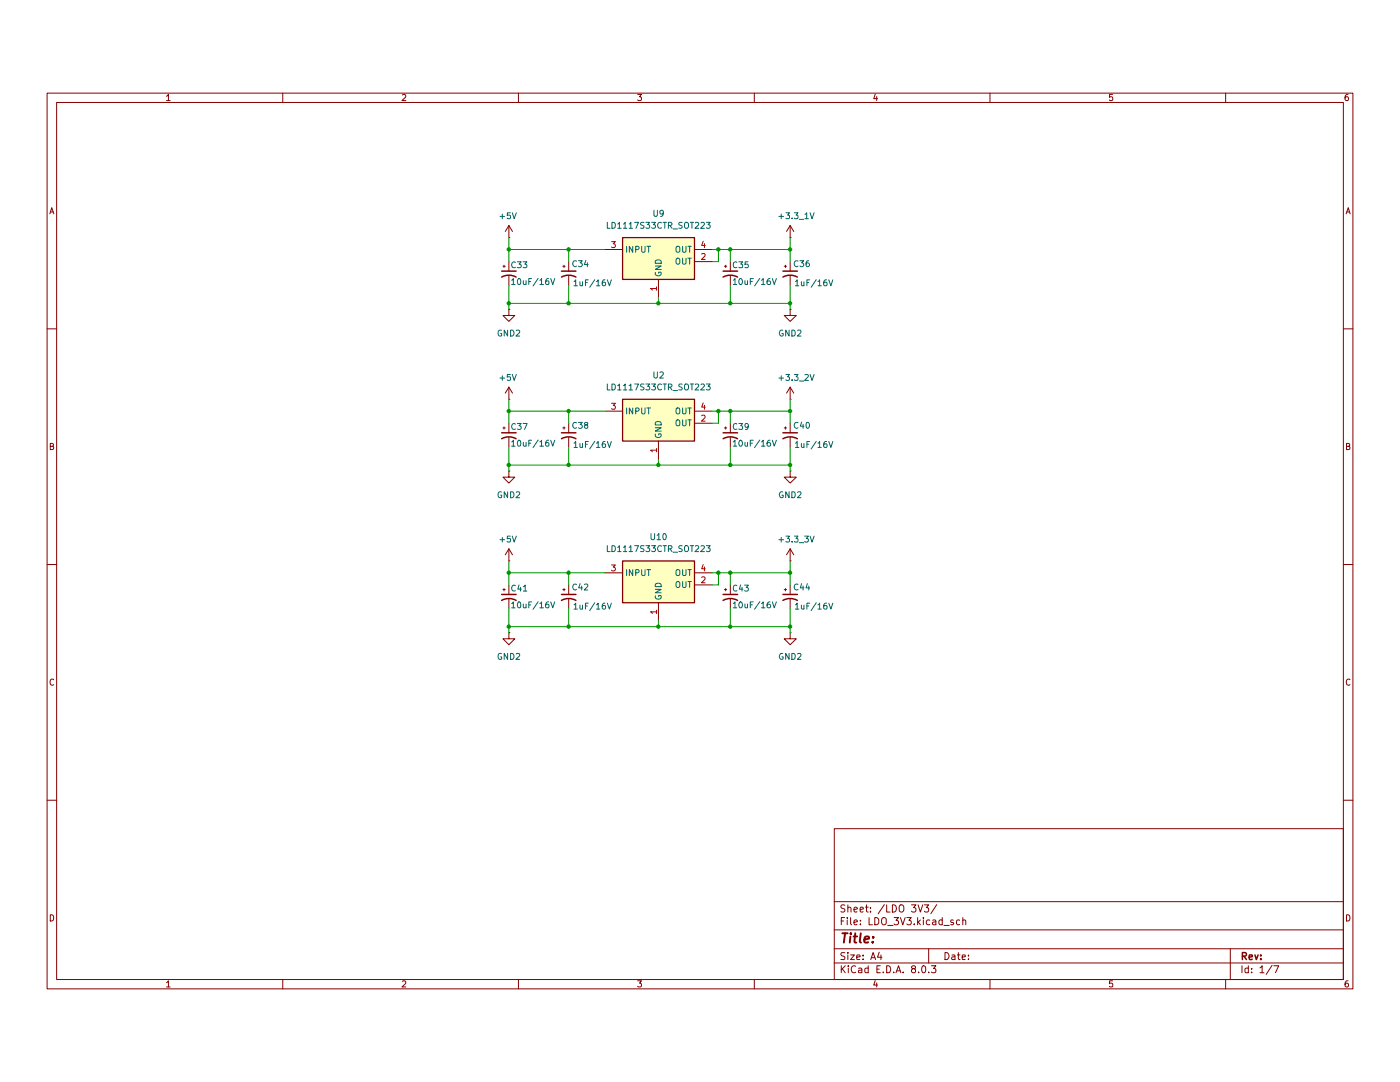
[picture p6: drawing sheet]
(kicad_sch
 (version 20231120)
 (generator "eeschema")
 (generator_version "8.0")
 (paper "A4")
 (lib_symbols
  (symbol "charge_battery_sym_lib:Cap_Tantalum_10uF_16V"
   (pin_numbers hide)
   (pin_names
    (offset 1.016) hide) (exclude_from_sim no) (in_bom yes) (on_board yes)
   (property "Reference" "C" (at 0 3.81 0) (effects (font (size 1.27 1.27)) (justify left bottom)))
   (property "Value" "10uF/16V" (at 0 -5.08 0) (effects (font (size 1.27 1.27)) (justify left bottom)))
   (property "Footprint" "charge_battery_footprint_lib:Tan_Cap_A" (at -5.08 9.398 0) (effects (font (size 1.27 1.27)) (justify bottom) (hide yes)))
   (property "Datasheet" "" (at 5.08 0 0) (effects (font (size 1.27 1.27)) (hide yes)))
   (property "Description" "TAJA105K016RNJ" (at -3.048 9.906 0) (effects (font (size 1.27 1.27)) (hide yes)))
   (property "Supply name" "Thegioiic" (at -3.048 10.668 0) (effects (font (size 1.27 1.27)) (hide yes)))
   (property "Supply part number" "Tụ Tantalum 10uF 16V 2312 TAJC106K016RNJ" (at -4.826 10.16 0) (effects (font (size 1.27 1.27)) (hide yes)))
   (property "Supply URL" "https://www.thegioiic.com/tu-tantalum-10uf-16v-2312-tajc106k016rnj" (at 0.254 10.668 0) (effects (font (size 1.27 1.27)) (hide yes)))
   (symbol "Cap_Tantalum_10uF_16V_0_1"
    (polyline (pts (xy 1.016 -1.27) (xy 1.016 -0.762)) (stroke (width 0) (type default)) (fill (type none)))
    (polyline (pts (xy 1.27 -1.016) (xy 0.762 -1.016)) (stroke (width 0) (type default)) (fill (type none)))
    (polyline (pts (xy 2.032 -1.524) (xy 2.032 1.524)) (stroke (width 0.3048) (type default)) (fill (type none)))
    (arc (start 3.302 1.524) (mid 2.9134 0) (end 3.302 -1.524) (stroke (width 0.3048) (type default)) (fill (type none))))
   (symbol "Cap_Tantalum_10uF_16V_1_1"
    (pin passive line (at 0 0 0) (length 2.032) (name "~" (effects (font (size 1.27 1.27)))) (number "1" (effects (font (size 1.27 1.27)))))
    (pin passive line (at 5.08 0 180) (length 2.032) (name "~" (effects (font (size 1.27 1.27)))) (number "2" (effects (font (size 1.27 1.27)))))))
  (symbol "charge_battery_sym_lib:Cap_Tantalum_1uF_16V"
   (pin_numbers hide)
   (pin_names
    (offset 1.016) hide) (exclude_from_sim no) (in_bom yes) (on_board yes)
   (property "Reference" "C" (at 0 3.81 0) (effects (font (size 1.27 1.27)) (justify left bottom)))
   (property "Value" "1uF/16V" (at 0 -5.08 0) (effects (font (size 1.27 1.27)) (justify left bottom)))
   (property "Footprint" "charge_battery_footprint_lib:Tan_Cap_A" (at -3.81 10.16 0) (effects (font (size 1.27 1.27)) (justify bottom) (hide yes)))
   (property "Datasheet" "" (at 5.08 0 0) (effects (font (size 1.27 1.27)) (hide yes)))
   (property "Description" "TAJA105K016RNJ" (at -11.938 9.652 0) (effects (font (size 1.27 1.27)) (hide yes)))
   (property "Supply name" "Thegioiic" (at -8.382 9.652 0) (effects (font (size 1.27 1.27)) (hide yes)))
   (property "Supply part number" "Tụ Tantalum 1uF 16V 1206 TAJA105K016RNJ" (at -3.81 10.16 0) (effects (font (size 1.27 1.27)) (hide yes)))
   (property "Supply URL" "https://www.thegioiic.com/tu-tantalum-1uf-16v-1206-taja105k016rnj" (at -3.81 10.16 0) (effects (font (size 1.27 1.27)) (hide yes)))
   (symbol "Cap_Tantalum_1uF_16V_0_1"
    (polyline (pts (xy 1.016 -1.27) (xy 1.016 -0.762)) (stroke (width 0) (type default)) (fill (type none)))
    (polyline (pts (xy 1.27 -1.016) (xy 0.762 -1.016)) (stroke (width 0) (type default)) (fill (type none)))
    (polyline (pts (xy 2.032 -1.524) (xy 2.032 1.524)) (stroke (width 0.3048) (type default)) (fill (type none)))
    (arc (start 3.302 1.524) (mid 2.9134 0) (end 3.302 -1.524) (stroke (width 0.3048) (type default)) (fill (type none))))
   (symbol "Cap_Tantalum_1uF_16V_1_1"
    (pin passive line (at 0 0 0) (length 2.032) (name "~" (effects (font (size 1.27 1.27)))) (number "1" (effects (font (size 1.27 1.27)))))
    (pin passive line (at 5.08 0 180) (length 2.032) (name "~" (effects (font (size 1.27 1.27)))) (number "2" (effects (font (size 1.27 1.27)))))))
  (symbol "charge_battery_sym_lib:LD1117S33CTR_SOT223" (exclude_from_sim no) (in_bom yes) (on_board yes)
   (property "Reference" "U" (at 1.524 9.906 0) (effects (font (size 1.27 1.27))))
   (property "Value" "LD1117S33CTR_SOT223" (at 10.16 -1.778 0) (effects (font (size 1.27 1.27)) (justify left)))
   (property "Footprint" "charge_battery_footprint_lib:SOT-223" (at -4.826 16.764 0) (effects (font (size 1.27 1.27)) (hide yes)))
   (property "Datasheet" "https://www.st.com/content/ccc/resource/technical/document/datasheet/99/3b/7d/91/91/51/4b/be/CD00000544.pdf/files/CD00000544.pdf/jcr:content/translations/en.CD00000544.pdf" (at 3.81 17.272 0) (effects (font (size 1.27 1.27)) (hide yes)))
   (property "Description" "800mA Fixed Low Drop Positive Voltage Regulator, Fixed Output 3.3V, SOT-223" (at -4.826 17.272 0) (effects (font (size 1.27 1.27)) (hide yes)))
   (property "Supply name" "Thegioiic" (at 0 17.78 0) (effects (font (size 1.27 1.27)) (hide yes)))
   (property "Supply part number" "LD1117S33CTR IC Ổn Áp 3.3V 800mA SOT-223" (at -6.35 17.018 0) (effects (font (size 1.27 1.27)) (hide yes)))
   (property "Supply URL" "https://www.thegioiic.com/ld1117s33ctr-ic-on-ap-3-3v-800ma-sot-223" (at -8.89 16.764 0) (effects (font (size 1.27 1.27)) (hide yes)))
   (symbol "LD1117S33CTR_SOT223_1_1"
    (rectangle (start 0 8.89) (end 15.24 0) (stroke (width 0.254) (type default)) (fill (type background)))
    (pin power_in line (at 7.62 -3.81 90) (length 3.81) (name "GND" (effects (font (size 1.27 1.27)))) (number "1" (effects (font (size 1.27 1.27)))))
    (pin power_in line (at 19.05 3.81 180) (length 3.81) (name "OUT" (effects (font (size 1.27 1.27)))) (number "2" (effects (font (size 1.27 1.27)))))
    (pin power_in line (at -3.81 6.35 0) (length 3.81) (name "INPUT" (effects (font (size 1.27 1.27)))) (number "3" (effects (font (size 1.27 1.27)))))
    (pin power_in line (at 19.05 6.35 180) (length 3.81) (name "OUT" (effects (font (size 1.27 1.27)))) (number "4" (effects (font (size 1.27 1.27)))))))
  (symbol "power:+3.3V"
   (power)
   (pin_numbers hide)
   (pin_names
    (offset 0) hide) (exclude_from_sim no) (in_bom yes) (on_board yes)
   (property "Reference" "#PWR" (at 0 -3.81 0) (effects (font (size 1.27 1.27)) (hide yes)))
   (property "Value" "+3.3V" (at 0 3.556 0) (effects (font (size 1.27 1.27))))
   (property "Footprint" "" (at 0 0 0) (effects (font (size 1.27 1.27)) (hide yes)))
   (property "Datasheet" "" (at 0 0 0) (effects (font (size 1.27 1.27)) (hide yes)))
   (property "Description" "Power symbol creates a global label with name \"+3.3V\"" (at 0 0 0) (effects (font (size 1.27 1.27)) (hide yes)))
   (symbol "+3.3V_0_1"
    (polyline (pts (xy -0.762 1.27) (xy 0 2.54)) (stroke (width 0) (type default)) (fill (type none)))
    (polyline (pts (xy 0 0) (xy 0 2.54)) (stroke (width 0) (type default)) (fill (type none)))
    (polyline (pts (xy 0 2.54) (xy 0.762 1.27)) (stroke (width 0) (type default)) (fill (type none))))
   (symbol "+3.3V_1_1"
    (pin power_in line (at 0 0 90) (length 0) (name "~" (effects (font (size 1.27 1.27)))) (number "1" (effects (font (size 1.27 1.27)))))))
  (symbol "power:+5V"
   (power)
   (pin_numbers hide)
   (pin_names
    (offset 0) hide) (exclude_from_sim no) (in_bom yes) (on_board yes)
   (property "Reference" "#PWR" (at 0 -3.81 0) (effects (font (size 1.27 1.27)) (hide yes)))
   (property "Value" "+5V" (at 0 3.556 0) (effects (font (size 1.27 1.27))))
   (property "Footprint" "" (at 0 0 0) (effects (font (size 1.27 1.27)) (hide yes)))
   (property "Datasheet" "" (at 0 0 0) (effects (font (size 1.27 1.27)) (hide yes)))
   (property "Description" "Power symbol creates a global label with name \"+5V\"" (at 0 0 0) (effects (font (size 1.27 1.27)) (hide yes)))
   (symbol "+5V_0_1"
    (polyline (pts (xy -0.762 1.27) (xy 0 2.54)) (stroke (width 0) (type default)) (fill (type none)))
    (polyline (pts (xy 0 0) (xy 0 2.54)) (stroke (width 0) (type default)) (fill (type none)))
    (polyline (pts (xy 0 2.54) (xy 0.762 1.27)) (stroke (width 0) (type default)) (fill (type none))))
   (symbol "+5V_1_1"
    (pin power_in line (at 0 0 90) (length 0) (name "~" (effects (font (size 1.27 1.27)))) (number "1" (effects (font (size 1.27 1.27)))))))
  (symbol "power:GND2"
   (power)
   (pin_numbers hide)
   (pin_names
    (offset 0) hide) (exclude_from_sim no) (in_bom yes) (on_board yes)
   (property "Reference" "#PWR" (at 0 -6.35 0) (effects (font (size 1.27 1.27)) (hide yes)))
   (property "Value" "GND2" (at 0 -3.81 0) (effects (font (size 1.27 1.27))))
   (property "Footprint" "" (at 0 0 0) (effects (font (size 1.27 1.27)) (hide yes)))
   (property "Datasheet" "" (at 0 0 0) (effects (font (size 1.27 1.27)) (hide yes)))
   (property "Description" "Power symbol creates a global label with name \"GND2\" , ground" (at 0 0 0) (effects (font (size 1.27 1.27)) (hide yes)))
   (symbol "GND2_0_1"
    (polyline (pts (xy 0 0) (xy 0 -1.27) (xy 1.27 -1.27) (xy 0 -2.54) (xy -1.27 -1.27) (xy 0 -1.27)) (stroke (width 0) (type default)) (fill (type none))))
   (symbol "GND2_1_1"
    (pin power_in line (at 0 0 270) (length 0) (name "~" (effects (font (size 1.27 1.27)))) (number "1" (effects (font (size 1.27 1.27))))))))
 (junction
  (at 107.95 88.9)
  (diameter 0)
  (color 0 0 0 0))
 (junction
  (at 139.7 123.19)
  (diameter 0)
  (color 0 0 0 0))
 (junction
  (at 120.65 111.76)
  (diameter 0)
  (color 0 0 0 0))
 (junction
  (at 154.94 111.76)
  (diameter 0)
  (color 0 0 0 0))
 (junction
  (at 167.64 88.9)
  (diameter 0)
  (color 0 0 0 0))
 (junction
  (at 120.65 54.61)
  (diameter 0)
  (color 0 0 0 0))
 (junction
  (at 167.64 111.76)
  (diameter 0)
  (color 0 0 0 0))
 (junction
  (at 120.65 43.18)
  (diameter 0)
  (color 0 0 0 0))
 (junction
  (at 152.4 111.76)
  (diameter 0)
  (color 0 0 0 0))
 (junction
  (at 152.4 77.47)
  (diameter 0)
  (color 0 0 0 0))
 (junction
  (at 152.4 43.18)
  (diameter 0)
  (color 0 0 0 0))
 (junction
  (at 107.95 77.47)
  (diameter 0)
  (color 0 0 0 0))
 (junction
  (at 167.64 54.61)
  (diameter 0)
  (color 0 0 0 0))
 (junction
  (at 139.7 54.61)
  (diameter 0)
  (color 0 0 0 0))
 (junction
  (at 154.94 54.61)
  (diameter 0)
  (color 0 0 0 0))
 (junction
  (at 120.65 123.19)
  (diameter 0)
  (color 0 0 0 0))
 (junction
  (at 167.64 123.19)
  (diameter 0)
  (color 0 0 0 0))
 (junction
  (at 154.94 123.19)
  (diameter 0)
  (color 0 0 0 0))
 (junction
  (at 154.94 43.18)
  (diameter 0)
  (color 0 0 0 0))
 (junction
  (at 154.94 77.47)
  (diameter 0)
  (color 0 0 0 0))
 (junction
  (at 167.64 77.47)
  (diameter 0)
  (color 0 0 0 0))
 (junction
  (at 154.94 88.9)
  (diameter 0)
  (color 0 0 0 0))
 (junction
  (at 167.64 43.18)
  (diameter 0)
  (color 0 0 0 0))
 (junction
  (at 107.95 123.19)
  (diameter 0)
  (color 0 0 0 0))
 (junction
  (at 139.7 88.9)
  (diameter 0)
  (color 0 0 0 0))
 (junction
  (at 107.95 54.61)
  (diameter 0)
  (color 0 0 0 0))
 (junction
  (at 120.65 88.9)
  (diameter 0)
  (color 0 0 0 0))
 (junction
  (at 107.95 43.18)
  (diameter 0)
  (color 0 0 0 0))
 (junction
  (at 120.65 77.47)
  (diameter 0)
  (color 0 0 0 0))
 (junction
  (at 107.95 111.76)
  (diameter 0)
  (color 0 0 0 0))
 (wire
  (pts (xy 167.64 109.22) (xy 167.64 111.76))
  (stroke (width 0) (type default)))
 (wire
  (pts (xy 107.95 54.61) (xy 107.95 55.88))
  (stroke (width 0) (type default)))
 (wire
  (pts (xy 154.94 123.19) (xy 167.64 123.19))
  (stroke (width 0) (type default)))
 (wire
  (pts (xy 120.65 43.18) (xy 120.65 45.72))
  (stroke (width 0) (type default)))
 (wire
  (pts (xy 151.13 114.3) (xy 152.4 114.3))
  (stroke (width 0) (type default)))
 (wire
  (pts (xy 152.4 111.76) (xy 152.4 114.3))
  (stroke (width 0) (type default)))
 (wire
  (pts (xy 128.27 111.76) (xy 120.65 111.76))
  (stroke (width 0) (type default)))
 (wire
  (pts (xy 152.4 77.47) (xy 154.94 77.47))
  (stroke (width 0) (type default)))
 (wire
  (pts (xy 107.95 85.09) (xy 107.95 88.9))
  (stroke (width 0) (type default)))
 (wire
  (pts (xy 107.95 88.9) (xy 120.65 88.9))
  (stroke (width 0) (type default)))
 (wire
  (pts (xy 154.94 43.18) (xy 167.64 43.18))
  (stroke (width 0) (type default)))
 (wire
  (pts (xy 139.7 53.34) (xy 139.7 54.61))
  (stroke (width 0) (type default)))
 (wire
  (pts (xy 154.94 77.47) (xy 167.64 77.47))
  (stroke (width 0) (type default)))
 (wire
  (pts (xy 167.64 40.64) (xy 167.64 43.18))
  (stroke (width 0) (type default)))
 (wire
  (pts (xy 107.95 111.76) (xy 120.65 111.76))
  (stroke (width 0) (type default)))
 (wire
  (pts (xy 167.64 43.18) (xy 167.64 45.72))
  (stroke (width 0) (type default)))
 (wire
  (pts (xy 154.94 88.9) (xy 167.64 88.9))
  (stroke (width 0) (type default)))
 (wire
  (pts (xy 107.95 50.8) (xy 107.95 54.61))
  (stroke (width 0) (type default)))
 (wire
  (pts (xy 107.95 123.19) (xy 107.95 124.46))
  (stroke (width 0) (type default)))
 (wire
  (pts (xy 120.65 54.61) (xy 139.7 54.61))
  (stroke (width 0) (type default)))
 (wire
  (pts (xy 128.27 77.47) (xy 120.65 77.47))
  (stroke (width 0) (type default)))
 (wire
  (pts (xy 107.95 43.18) (xy 107.95 45.72))
  (stroke (width 0) (type default)))
 (wire
  (pts (xy 120.65 50.8) (xy 120.65 54.61))
  (stroke (width 0) (type default)))
 (wire
  (pts (xy 154.94 119.38) (xy 154.94 123.19))
  (stroke (width 0) (type default)))
 (wire
  (pts (xy 152.4 77.47) (xy 152.4 80.01))
  (stroke (width 0) (type default)))
 (wire
  (pts (xy 151.13 77.47) (xy 152.4 77.47))
  (stroke (width 0) (type default)))
 (wire
  (pts (xy 154.94 85.09) (xy 154.94 88.9))
  (stroke (width 0) (type default)))
 (wire
  (pts (xy 139.7 88.9) (xy 154.94 88.9))
  (stroke (width 0) (type default)))
 (wire
  (pts (xy 107.95 111.76) (xy 107.95 114.3))
  (stroke (width 0) (type default)))
 (wire
  (pts (xy 107.95 119.38) (xy 107.95 123.19))
  (stroke (width 0) (type default)))
 (wire
  (pts (xy 152.4 43.18) (xy 152.4 45.72))
  (stroke (width 0) (type default)))
 (wire
  (pts (xy 154.94 77.47) (xy 154.94 80.01))
  (stroke (width 0) (type default)))
 (wire
  (pts (xy 128.27 43.18) (xy 120.65 43.18))
  (stroke (width 0) (type default)))
 (wire
  (pts (xy 167.64 85.09) (xy 167.64 88.9))
  (stroke (width 0) (type default)))
 (wire
  (pts (xy 154.94 43.18) (xy 154.94 45.72))
  (stroke (width 0) (type default)))
 (wire
  (pts (xy 120.65 88.9) (xy 139.7 88.9))
  (stroke (width 0) (type default)))
 (wire
  (pts (xy 120.65 111.76) (xy 120.65 114.3))
  (stroke (width 0) (type default)))
 (wire
  (pts (xy 154.94 111.76) (xy 154.94 114.3))
  (stroke (width 0) (type default)))
 (wire
  (pts (xy 107.95 43.18) (xy 120.65 43.18))
  (stroke (width 0) (type default)))
 (wire
  (pts (xy 167.64 111.76) (xy 167.64 114.3))
  (stroke (width 0) (type default)))
 (wire
  (pts (xy 167.64 54.61) (xy 167.64 55.88))
  (stroke (width 0) (type default)))
 (wire
  (pts (xy 107.95 123.19) (xy 120.65 123.19))
  (stroke (width 0) (type default)))
 (wire
  (pts (xy 120.65 85.09) (xy 120.65 88.9))
  (stroke (width 0) (type default)))
 (wire
  (pts (xy 120.65 123.19) (xy 139.7 123.19))
  (stroke (width 0) (type default)))
 (wire
  (pts (xy 167.64 77.47) (xy 167.64 80.01))
  (stroke (width 0) (type default)))
 (wire
  (pts (xy 152.4 111.76) (xy 154.94 111.76))
  (stroke (width 0) (type default)))
 (wire
  (pts (xy 139.7 54.61) (xy 154.94 54.61))
  (stroke (width 0) (type default)))
 (wire
  (pts (xy 167.64 50.8) (xy 167.64 54.61))
  (stroke (width 0) (type default)))
 (wire
  (pts (xy 167.64 88.9) (xy 167.64 90.17))
  (stroke (width 0) (type default)))
 (wire
  (pts (xy 120.65 119.38) (xy 120.65 123.19))
  (stroke (width 0) (type default)))
 (wire
  (pts (xy 154.94 54.61) (xy 167.64 54.61))
  (stroke (width 0) (type default)))
 (wire
  (pts (xy 154.94 111.76) (xy 167.64 111.76))
  (stroke (width 0) (type default)))
 (wire
  (pts (xy 167.64 123.19) (xy 167.64 124.46))
  (stroke (width 0) (type default)))
 (wire
  (pts (xy 167.64 74.93) (xy 167.64 77.47))
  (stroke (width 0) (type default)))
 (wire
  (pts (xy 107.95 77.47) (xy 120.65 77.47))
  (stroke (width 0) (type default)))
 (wire
  (pts (xy 120.65 77.47) (xy 120.65 80.01))
  (stroke (width 0) (type default)))
 (wire
  (pts (xy 107.95 88.9) (xy 107.95 90.17))
  (stroke (width 0) (type default)))
 (wire
  (pts (xy 151.13 111.76) (xy 152.4 111.76))
  (stroke (width 0) (type default)))
 (wire
  (pts (xy 107.95 40.64) (xy 107.95 43.18))
  (stroke (width 0) (type default)))
 (wire
  (pts (xy 107.95 77.47) (xy 107.95 80.01))
  (stroke (width 0) (type default)))
 (wire
  (pts (xy 139.7 87.63) (xy 139.7 88.9))
  (stroke (width 0) (type default)))
 (wire
  (pts (xy 151.13 43.18) (xy 152.4 43.18))
  (stroke (width 0) (type default)))
 (wire
  (pts (xy 139.7 123.19) (xy 154.94 123.19))
  (stroke (width 0) (type default)))
 (wire
  (pts (xy 151.13 80.01) (xy 152.4 80.01))
  (stroke (width 0) (type default)))
 (wire
  (pts (xy 151.13 45.72) (xy 152.4 45.72))
  (stroke (width 0) (type default)))
 (wire
  (pts (xy 107.95 54.61) (xy 120.65 54.61))
  (stroke (width 0) (type default)))
 (wire
  (pts (xy 107.95 74.93) (xy 107.95 77.47))
  (stroke (width 0) (type default)))
 (wire
  (pts (xy 152.4 43.18) (xy 154.94 43.18))
  (stroke (width 0) (type default)))
 (wire
  (pts (xy 107.95 109.22) (xy 107.95 111.76))
  (stroke (width 0) (type default)))
 (wire
  (pts (xy 167.64 119.38) (xy 167.64 123.19))
  (stroke (width 0) (type default)))
 (wire
  (pts (xy 154.94 50.8) (xy 154.94 54.61))
  (stroke (width 0) (type default)))
 (wire
  (pts (xy 139.7 121.92) (xy 139.7 123.19))
  (stroke (width 0) (type default)))
 (symbol
  (lib_id "charge_battery_sym_lib:LD1117S33CTR_SOT223")
  (at 132.08 83.82 0)
  (unit 1)
  (exclude_from_sim no)
  (in_bom yes)
  (on_board yes)
  (dnp no)
  (fields_autoplaced yes)
  (property "Reference" "U2" (at 139.7 69.85 0) (effects (font (size 1.27 1.27))))
  (property "Value" "LD1117S33CTR_SOT223" (at 139.7 72.39 0) (effects (font (size 1.27 1.27))))
  (property "Footprint" "charge_battery_footprint_lib:SOT-223" (at 127.254 67.056 0) (effects (font (size 1.27 1.27)) (hide yes)))
  (property "Datasheet" "https://www.st.com/content/ccc/resource/technical/document/datasheet/99/3b/7d/91/91/51/4b/be/CD00000544.pdf/files/CD00000544.pdf/jcr:content/translations/en.CD00000544.pdf" (at 135.89 66.548 0) (effects (font (size 1.27 1.27)) (hide yes)))
  (property "Description" "800mA Fixed Low Drop Positive Voltage Regulator, Fixed Output 3.3V, SOT-223" (at 127.254 66.548 0) (effects (font (size 1.27 1.27)) (hide yes)))
  (property "Supply name" "Thegioiic" (at 132.08 66.04 0) (effects (font (size 1.27 1.27)) (hide yes)))
  (property "Supply part number" "LD1117S33CTR IC Ổn Áp 3.3V 800mA SOT-223" (at 125.73 66.802 0) (effects (font (size 1.27 1.27)) (hide yes)))
  (property "Supply URL" "https://www.thegioiic.com/ld1117s33ctr-ic-on-ap-3-3v-800ma-sot-223" (at 123.19 67.056 0) (effects (font (size 1.27 1.27)) (hide yes)))
  (pin "3")
  (pin "1")
  (pin "2")
  (pin "4"))
 (symbol
  (lib_id "charge_battery_sym_lib:Cap_Tantalum_10uF_16V")
  (at 107.95 114.3 270)
  (unit 1)
  (exclude_from_sim no)
  (in_bom yes)
  (on_board yes)
  (dnp no)
  (property "Reference" "C41" (at 108.204 115.062 90) (effects (font (size 1.27 1.27)) (justify left)))
  (property "Value" "10uF/16V" (at 108.204 118.618 90) (effects (font (size 1.27 1.27)) (justify left)))
  (property "Footprint" "charge_battery_footprint_lib:Tan_Cap_A" (at 117.348 109.22 0) (effects (font (size 1.27 1.27)) (justify bottom) (hide yes)))
  (property "Datasheet" "" (at 107.95 119.38 0) (effects (font (size 1.27 1.27)) (hide yes)))
  (property "Description" "TAJA105K016RNJ" (at 117.856 111.252 0) (effects (font (size 1.27 1.27)) (hide yes)))
  (property "Supply name" "Thegioiic" (at 118.618 111.252 0) (effects (font (size 1.27 1.27)) (hide yes)))
  (property "Supply part number" "Tụ Tantalum 10uF 16V 2312 TAJC106K016RNJ" (at 118.11 109.474 0) (effects (font (size 1.27 1.27)) (hide yes)))
  (property "Supply URL" "https://www.thegioiic.com/tu-tantalum-10uf-16v-2312-tajc106k016rnj" (at 118.618 114.554 0) (effects (font (size 1.27 1.27)) (hide yes)))
  (pin "2")
  (pin "1"))
 (symbol
  (lib_id "power:+3.3V")
  (at 167.64 40.64 0)
  (unit 1)
  (exclude_from_sim no)
  (in_bom yes)
  (on_board yes)
  (dnp no)
  (property "Reference" "#PWR024" (at 167.64 44.45 0) (effects (font (size 1.27 1.27)) (hide yes)))
  (property "Value" "+3.3_1V" (at 164.846 36.068 0) (effects (font (size 1.27 1.27)) (justify left)))
  (property "Footprint" "" (at 167.64 40.64 0) (effects (font (size 1.27 1.27)) (hide yes)))
  (property "Datasheet" "" (at 167.64 40.64 0) (effects (font (size 1.27 1.27)) (hide yes)))
  (property "Description" "Power symbol creates a global label with name \"+3.3V\"" (at 167.64 40.64 0) (effects (font (size 1.27 1.27)) (hide yes)))
  (pin "1"))
 (symbol
  (lib_id "charge_battery_sym_lib:Cap_Tantalum_10uF_16V")
  (at 107.95 45.72 270)
  (unit 1)
  (exclude_from_sim no)
  (in_bom yes)
  (on_board yes)
  (dnp no)
  (property "Reference" "C33" (at 108.204 46.482 90) (effects (font (size 1.27 1.27)) (justify left)))
  (property "Value" "10uF/16V" (at 108.204 50.038 90) (effects (font (size 1.27 1.27)) (justify left)))
  (property "Footprint" "charge_battery_footprint_lib:Tan_Cap_A" (at 117.348 40.64 0) (effects (font (size 1.27 1.27)) (justify bottom) (hide yes)))
  (property "Datasheet" "" (at 107.95 50.8 0) (effects (font (size 1.27 1.27)) (hide yes)))
  (property "Description" "TAJA105K016RNJ" (at 117.856 42.672 0) (effects (font (size 1.27 1.27)) (hide yes)))
  (property "Supply name" "Thegioiic" (at 118.618 42.672 0) (effects (font (size 1.27 1.27)) (hide yes)))
  (property "Supply part number" "Tụ Tantalum 10uF 16V 2312 TAJC106K016RNJ" (at 118.11 40.894 0) (effects (font (size 1.27 1.27)) (hide yes)))
  (property "Supply URL" "https://www.thegioiic.com/tu-tantalum-10uf-16v-2312-tajc106k016rnj" (at 118.618 45.974 0) (effects (font (size 1.27 1.27)) (hide yes)))
  (pin "2")
  (pin "1"))
 (symbol
  (lib_id "power:+5V")
  (at 107.95 40.64 0)
  (unit 1)
  (exclude_from_sim no)
  (in_bom yes)
  (on_board yes)
  (dnp no)
  (property "Reference" "#PWR022" (at 107.95 44.45 0) (effects (font (size 1.27 1.27)) (hide yes)))
  (property "Value" "+5V" (at 105.664 36.068 0) (effects (font (size 1.27 1.27)) (justify left)))
  (property "Footprint" "" (at 107.95 40.64 0) (effects (font (size 1.27 1.27)) (hide yes)))
  (property "Datasheet" "" (at 107.95 40.64 0) (effects (font (size 1.27 1.27)) (hide yes)))
  (property "Description" "Power symbol creates a global label with name \"+5V\"" (at 107.95 40.64 0) (effects (font (size 1.27 1.27)) (hide yes)))
  (pin "1"))
 (symbol
  (lib_id "charge_battery_sym_lib:Cap_Tantalum_1uF_16V")
  (at 167.64 114.3 270)
  (unit 1)
  (exclude_from_sim no)
  (in_bom yes)
  (on_board yes)
  (dnp no)
  (property "Reference" "C44" (at 168.148 114.808 90) (effects (font (size 1.27 1.27)) (justify left)))
  (property "Value" "1uF/16V" (at 168.402 118.872 90) (effects (font (size 1.27 1.27)) (justify left)))
  (property "Footprint" "charge_battery_footprint_lib:Tan_Cap_A" (at 177.8 110.49 0) (effects (font (size 1.27 1.27)) (justify bottom) (hide yes)))
  (property "Datasheet" "" (at 167.64 119.38 0) (effects (font (size 1.27 1.27)) (hide yes)))
  (property "Description" "TAJA105K016RNJ" (at 177.292 102.362 0) (effects (font (size 1.27 1.27)) (hide yes)))
  (property "Supply name" "Thegioiic" (at 177.292 105.918 0) (effects (font (size 1.27 1.27)) (hide yes)))
  (property "Supply part number" "Tụ Tantalum 1uF 16V 1206 TAJA105K016RNJ" (at 177.8 110.49 0) (effects (font (size 1.27 1.27)) (hide yes)))
  (property "Supply URL" "https://www.thegioiic.com/tu-tantalum-1uf-16v-1206-taja105k016rnj" (at 177.8 110.49 0) (effects (font (size 1.27 1.27)) (hide yes)))
  (pin "2")
  (pin "1"))
 (symbol
  (lib_id "power:+5V")
  (at 107.95 74.93 0)
  (unit 1)
  (exclude_from_sim no)
  (in_bom yes)
  (on_board yes)
  (dnp no)
  (property "Reference" "#PWR045" (at 107.95 78.74 0) (effects (font (size 1.27 1.27)) (hide yes)))
  (property "Value" "+5V" (at 105.664 70.358 0) (effects (font (size 1.27 1.27)) (justify left)))
  (property "Footprint" "" (at 107.95 74.93 0) (effects (font (size 1.27 1.27)) (hide yes)))
  (property "Datasheet" "" (at 107.95 74.93 0) (effects (font (size 1.27 1.27)) (hide yes)))
  (property "Description" "Power symbol creates a global label with name \"+5V\"" (at 107.95 74.93 0) (effects (font (size 1.27 1.27)) (hide yes)))
  (pin "1"))
 (symbol
  (lib_id "power:GND2")
  (at 167.64 55.88 0)
  (unit 1)
  (exclude_from_sim no)
  (in_bom yes)
  (on_board yes)
  (dnp no)
  (fields_autoplaced yes)
  (property "Reference" "#PWR025" (at 167.64 62.23 0) (effects (font (size 1.27 1.27)) (hide yes)))
  (property "Value" "GND2" (at 167.64 60.96 0) (effects (font (size 1.27 1.27))))
  (property "Footprint" "" (at 167.64 55.88 0) (effects (font (size 1.27 1.27)) (hide yes)))
  (property "Datasheet" "" (at 167.64 55.88 0) (effects (font (size 1.27 1.27)) (hide yes)))
  (property "Description" "Power symbol creates a global label with name \"GND2\" , ground" (at 167.64 55.88 0) (effects (font (size 1.27 1.27)) (hide yes)))
  (pin "1"))
 (symbol
  (lib_id "power:GND2")
  (at 107.95 124.46 0)
  (unit 1)
  (exclude_from_sim no)
  (in_bom yes)
  (on_board yes)
  (dnp no)
  (fields_autoplaced yes)
  (property "Reference" "#PWR050" (at 107.95 130.81 0) (effects (font (size 1.27 1.27)) (hide yes)))
  (property "Value" "GND2" (at 107.95 129.54 0) (effects (font (size 1.27 1.27))))
  (property "Footprint" "" (at 107.95 124.46 0) (effects (font (size 1.27 1.27)) (hide yes)))
  (property "Datasheet" "" (at 107.95 124.46 0) (effects (font (size 1.27 1.27)) (hide yes)))
  (property "Description" "Power symbol creates a global label with name \"GND2\" , ground" (at 107.95 124.46 0) (effects (font (size 1.27 1.27)) (hide yes)))
  (pin "1"))
 (symbol
  (lib_id "charge_battery_sym_lib:LD1117S33CTR_SOT223")
  (at 132.08 118.11 0)
  (unit 1)
  (exclude_from_sim no)
  (in_bom yes)
  (on_board yes)
  (dnp no)
  (fields_autoplaced yes)
  (property "Reference" "U10" (at 139.7 104.14 0) (effects (font (size 1.27 1.27))))
  (property "Value" "LD1117S33CTR_SOT223" (at 139.7 106.68 0) (effects (font (size 1.27 1.27))))
  (property "Footprint" "charge_battery_footprint_lib:SOT-223" (at 127.254 101.346 0) (effects (font (size 1.27 1.27)) (hide yes)))
  (property "Datasheet" "https://www.st.com/content/ccc/resource/technical/document/datasheet/99/3b/7d/91/91/51/4b/be/CD00000544.pdf/files/CD00000544.pdf/jcr:content/translations/en.CD00000544.pdf" (at 135.89 100.838 0) (effects (font (size 1.27 1.27)) (hide yes)))
  (property "Description" "800mA Fixed Low Drop Positive Voltage Regulator, Fixed Output 3.3V, SOT-223" (at 127.254 100.838 0) (effects (font (size 1.27 1.27)) (hide yes)))
  (property "Supply name" "Thegioiic" (at 132.08 100.33 0) (effects (font (size 1.27 1.27)) (hide yes)))
  (property "Supply part number" "LD1117S33CTR IC Ổn Áp 3.3V 800mA SOT-223" (at 125.73 101.092 0) (effects (font (size 1.27 1.27)) (hide yes)))
  (property "Supply URL" "https://www.thegioiic.com/ld1117s33ctr-ic-on-ap-3-3v-800ma-sot-223" (at 123.19 101.346 0) (effects (font (size 1.27 1.27)) (hide yes)))
  (pin "3")
  (pin "1")
  (pin "2")
  (pin "4"))
 (symbol
  (lib_id "power:GND2")
  (at 167.64 90.17 0)
  (unit 1)
  (exclude_from_sim no)
  (in_bom yes)
  (on_board yes)
  (dnp no)
  (fields_autoplaced yes)
  (property "Reference" "#PWR048" (at 167.64 96.52 0) (effects (font (size 1.27 1.27)) (hide yes)))
  (property "Value" "GND2" (at 167.64 95.25 0) (effects (font (size 1.27 1.27))))
  (property "Footprint" "" (at 167.64 90.17 0) (effects (font (size 1.27 1.27)) (hide yes)))
  (property "Datasheet" "" (at 167.64 90.17 0) (effects (font (size 1.27 1.27)) (hide yes)))
  (property "Description" "Power symbol creates a global label with name \"GND2\" , ground" (at 167.64 90.17 0) (effects (font (size 1.27 1.27)) (hide yes)))
  (pin "1"))
 (symbol
  (lib_id "power:+3.3V")
  (at 167.64 109.22 0)
  (unit 1)
  (exclude_from_sim no)
  (in_bom yes)
  (on_board yes)
  (dnp no)
  (property "Reference" "#PWR051" (at 167.64 113.03 0) (effects (font (size 1.27 1.27)) (hide yes)))
  (property "Value" "+3.3_3V" (at 164.846 104.648 0) (effects (font (size 1.27 1.27)) (justify left)))
  (property "Footprint" "" (at 167.64 109.22 0) (effects (font (size 1.27 1.27)) (hide yes)))
  (property "Datasheet" "" (at 167.64 109.22 0) (effects (font (size 1.27 1.27)) (hide yes)))
  (property "Description" "Power symbol creates a global label with name \"+3.3V\"" (at 167.64 109.22 0) (effects (font (size 1.27 1.27)) (hide yes)))
  (pin "1"))
 (symbol
  (lib_id "charge_battery_sym_lib:Cap_Tantalum_10uF_16V")
  (at 154.94 45.72 270)
  (unit 1)
  (exclude_from_sim no)
  (in_bom yes)
  (on_board yes)
  (dnp no)
  (property "Reference" "C35" (at 155.194 46.482 90) (effects (font (size 1.27 1.27)) (justify left)))
  (property "Value" "10uF/16V" (at 155.194 50.038 90) (effects (font (size 1.27 1.27)) (justify left)))
  (property "Footprint" "charge_battery_footprint_lib:Tan_Cap_A" (at 164.338 40.64 0) (effects (font (size 1.27 1.27)) (justify bottom) (hide yes)))
  (property "Datasheet" "" (at 154.94 50.8 0) (effects (font (size 1.27 1.27)) (hide yes)))
  (property "Description" "TAJA105K016RNJ" (at 164.846 42.672 0) (effects (font (size 1.27 1.27)) (hide yes)))
  (property "Supply name" "Thegioiic" (at 165.608 42.672 0) (effects (font (size 1.27 1.27)) (hide yes)))
  (property "Supply part number" "Tụ Tantalum 10uF 16V 2312 TAJC106K016RNJ" (at 165.1 40.894 0) (effects (font (size 1.27 1.27)) (hide yes)))
  (property "Supply URL" "https://www.thegioiic.com/tu-tantalum-10uf-16v-2312-tajc106k016rnj" (at 165.608 45.974 0) (effects (font (size 1.27 1.27)) (hide yes)))
  (pin "2")
  (pin "1"))
 (symbol
  (lib_id "charge_battery_sym_lib:Cap_Tantalum_1uF_16V")
  (at 120.65 114.3 270)
  (unit 1)
  (exclude_from_sim no)
  (in_bom yes)
  (on_board yes)
  (dnp no)
  (property "Reference" "C42" (at 121.158 114.808 90) (effects (font (size 1.27 1.27)) (justify left)))
  (property "Value" "1uF/16V" (at 121.412 118.872 90) (effects (font (size 1.27 1.27)) (justify left)))
  (property "Footprint" "charge_battery_footprint_lib:Tan_Cap_A" (at 130.81 110.49 0) (effects (font (size 1.27 1.27)) (justify bottom) (hide yes)))
  (property "Datasheet" "" (at 120.65 119.38 0) (effects (font (size 1.27 1.27)) (hide yes)))
  (property "Description" "TAJA105K016RNJ" (at 130.302 102.362 0) (effects (font (size 1.27 1.27)) (hide yes)))
  (property "Supply name" "Thegioiic" (at 130.302 105.918 0) (effects (font (size 1.27 1.27)) (hide yes)))
  (property "Supply part number" "Tụ Tantalum 1uF 16V 1206 TAJA105K016RNJ" (at 130.81 110.49 0) (effects (font (size 1.27 1.27)) (hide yes)))
  (property "Supply URL" "https://www.thegioiic.com/tu-tantalum-1uf-16v-1206-taja105k016rnj" (at 130.81 110.49 0) (effects (font (size 1.27 1.27)) (hide yes)))
  (pin "2")
  (pin "1"))
 (symbol
  (lib_id "charge_battery_sym_lib:Cap_Tantalum_1uF_16V")
  (at 120.65 45.72 270)
  (unit 1)
  (exclude_from_sim no)
  (in_bom yes)
  (on_board yes)
  (dnp no)
  (property "Reference" "C34" (at 121.158 46.228 90) (effects (font (size 1.27 1.27)) (justify left)))
  (property "Value" "1uF/16V" (at 121.412 50.292 90) (effects (font (size 1.27 1.27)) (justify left)))
  (property "Footprint" "charge_battery_footprint_lib:Tan_Cap_A" (at 130.81 41.91 0) (effects (font (size 1.27 1.27)) (justify bottom) (hide yes)))
  (property "Datasheet" "" (at 120.65 50.8 0) (effects (font (size 1.27 1.27)) (hide yes)))
  (property "Description" "TAJA105K016RNJ" (at 130.302 33.782 0) (effects (font (size 1.27 1.27)) (hide yes)))
  (property "Supply name" "Thegioiic" (at 130.302 37.338 0) (effects (font (size 1.27 1.27)) (hide yes)))
  (property "Supply part number" "Tụ Tantalum 1uF 16V 1206 TAJA105K016RNJ" (at 130.81 41.91 0) (effects (font (size 1.27 1.27)) (hide yes)))
  (property "Supply URL" "https://www.thegioiic.com/tu-tantalum-1uf-16v-1206-taja105k016rnj" (at 130.81 41.91 0) (effects (font (size 1.27 1.27)) (hide yes)))
  (pin "2")
  (pin "1"))
 (symbol
  (lib_id "charge_battery_sym_lib:LD1117S33CTR_SOT223")
  (at 132.08 49.53 0)
  (unit 1)
  (exclude_from_sim no)
  (in_bom yes)
  (on_board yes)
  (dnp no)
  (fields_autoplaced yes)
  (property "Reference" "U9" (at 139.7 35.56 0) (effects (font (size 1.27 1.27))))
  (property "Value" "LD1117S33CTR_SOT223" (at 139.7 38.1 0) (effects (font (size 1.27 1.27))))
  (property "Footprint" "charge_battery_footprint_lib:SOT-223" (at 127.254 32.766 0) (effects (font (size 1.27 1.27)) (hide yes)))
  (property "Datasheet" "https://www.st.com/content/ccc/resource/technical/document/datasheet/99/3b/7d/91/91/51/4b/be/CD00000544.pdf/files/CD00000544.pdf/jcr:content/translations/en.CD00000544.pdf" (at 135.89 32.258 0) (effects (font (size 1.27 1.27)) (hide yes)))
  (property "Description" "800mA Fixed Low Drop Positive Voltage Regulator, Fixed Output 3.3V, SOT-223" (at 127.254 32.258 0) (effects (font (size 1.27 1.27)) (hide yes)))
  (property "Supply name" "Thegioiic" (at 132.08 31.75 0) (effects (font (size 1.27 1.27)) (hide yes)))
  (property "Supply part number" "LD1117S33CTR IC Ổn Áp 3.3V 800mA SOT-223" (at 125.73 32.512 0) (effects (font (size 1.27 1.27)) (hide yes)))
  (property "Supply URL" "https://www.thegioiic.com/ld1117s33ctr-ic-on-ap-3-3v-800ma-sot-223" (at 123.19 32.766 0) (effects (font (size 1.27 1.27)) (hide yes)))
  (pin "3")
  (pin "1")
  (pin "2")
  (pin "4"))
 (symbol
  (lib_id "power:+3.3V")
  (at 167.64 74.93 0)
  (unit 1)
  (exclude_from_sim no)
  (in_bom yes)
  (on_board yes)
  (dnp no)
  (property "Reference" "#PWR047" (at 167.64 78.74 0) (effects (font (size 1.27 1.27)) (hide yes)))
  (property "Value" "+3.3_2V" (at 164.846 70.358 0) (effects (font (size 1.27 1.27)) (justify left)))
  (property "Footprint" "" (at 167.64 74.93 0) (effects (font (size 1.27 1.27)) (hide yes)))
  (property "Datasheet" "" (at 167.64 74.93 0) (effects (font (size 1.27 1.27)) (hide yes)))
  (property "Description" "Power symbol creates a global label with name \"+3.3V\"" (at 167.64 74.93 0) (effects (font (size 1.27 1.27)) (hide yes)))
  (pin "1"))
 (symbol
  (lib_id "charge_battery_sym_lib:Cap_Tantalum_10uF_16V")
  (at 154.94 80.01 270)
  (unit 1)
  (exclude_from_sim no)
  (in_bom yes)
  (on_board yes)
  (dnp no)
  (property "Reference" "C39" (at 155.194 80.772 90) (effects (font (size 1.27 1.27)) (justify left)))
  (property "Value" "10uF/16V" (at 155.194 84.328 90) (effects (font (size 1.27 1.27)) (justify left)))
  (property "Footprint" "charge_battery_footprint_lib:Tan_Cap_A" (at 164.338 74.93 0) (effects (font (size 1.27 1.27)) (justify bottom) (hide yes)))
  (property "Datasheet" "" (at 154.94 85.09 0) (effects (font (size 1.27 1.27)) (hide yes)))
  (property "Description" "TAJA105K016RNJ" (at 164.846 76.962 0) (effects (font (size 1.27 1.27)) (hide yes)))
  (property "Supply name" "Thegioiic" (at 165.608 76.962 0) (effects (font (size 1.27 1.27)) (hide yes)))
  (property "Supply part number" "Tụ Tantalum 10uF 16V 2312 TAJC106K016RNJ" (at 165.1 75.184 0) (effects (font (size 1.27 1.27)) (hide yes)))
  (property "Supply URL" "https://www.thegioiic.com/tu-tantalum-10uf-16v-2312-tajc106k016rnj" (at 165.608 80.264 0) (effects (font (size 1.27 1.27)) (hide yes)))
  (pin "2")
  (pin "1"))
 (symbol
  (lib_id "power:GND2")
  (at 167.64 124.46 0)
  (unit 1)
  (exclude_from_sim no)
  (in_bom yes)
  (on_board yes)
  (dnp no)
  (fields_autoplaced yes)
  (property "Reference" "#PWR052" (at 167.64 130.81 0) (effects (font (size 1.27 1.27)) (hide yes)))
  (property "Value" "GND2" (at 167.64 129.54 0) (effects (font (size 1.27 1.27))))
  (property "Footprint" "" (at 167.64 124.46 0) (effects (font (size 1.27 1.27)) (hide yes)))
  (property "Datasheet" "" (at 167.64 124.46 0) (effects (font (size 1.27 1.27)) (hide yes)))
  (property "Description" "Power symbol creates a global label with name \"GND2\" , ground" (at 167.64 124.46 0) (effects (font (size 1.27 1.27)) (hide yes)))
  (pin "1"))
 (symbol
  (lib_id "power:GND2")
  (at 107.95 55.88 0)
  (unit 1)
  (exclude_from_sim no)
  (in_bom yes)
  (on_board yes)
  (dnp no)
  (fields_autoplaced yes)
  (property "Reference" "#PWR023" (at 107.95 62.23 0) (effects (font (size 1.27 1.27)) (hide yes)))
  (property "Value" "GND2" (at 107.95 60.96 0) (effects (font (size 1.27 1.27))))
  (property "Footprint" "" (at 107.95 55.88 0) (effects (font (size 1.27 1.27)) (hide yes)))
  (property "Datasheet" "" (at 107.95 55.88 0) (effects (font (size 1.27 1.27)) (hide yes)))
  (property "Description" "Power symbol creates a global label with name \"GND2\" , ground" (at 107.95 55.88 0) (effects (font (size 1.27 1.27)) (hide yes)))
  (pin "1"))
 (symbol
  (lib_id "charge_battery_sym_lib:Cap_Tantalum_1uF_16V")
  (at 167.64 45.72 270)
  (unit 1)
  (exclude_from_sim no)
  (in_bom yes)
  (on_board yes)
  (dnp no)
  (property "Reference" "C36" (at 168.148 46.228 90) (effects (font (size 1.27 1.27)) (justify left)))
  (property "Value" "1uF/16V" (at 168.402 50.292 90) (effects (font (size 1.27 1.27)) (justify left)))
  (property "Footprint" "charge_battery_footprint_lib:Tan_Cap_A" (at 177.8 41.91 0) (effects (font (size 1.27 1.27)) (justify bottom) (hide yes)))
  (property "Datasheet" "" (at 167.64 50.8 0) (effects (font (size 1.27 1.27)) (hide yes)))
  (property "Description" "TAJA105K016RNJ" (at 177.292 33.782 0) (effects (font (size 1.27 1.27)) (hide yes)))
  (property "Supply name" "Thegioiic" (at 177.292 37.338 0) (effects (font (size 1.27 1.27)) (hide yes)))
  (property "Supply part number" "Tụ Tantalum 1uF 16V 1206 TAJA105K016RNJ" (at 177.8 41.91 0) (effects (font (size 1.27 1.27)) (hide yes)))
  (property "Supply URL" "https://www.thegioiic.com/tu-tantalum-1uf-16v-1206-taja105k016rnj" (at 177.8 41.91 0) (effects (font (size 1.27 1.27)) (hide yes)))
  (pin "2")
  (pin "1"))
 (symbol
  (lib_id "charge_battery_sym_lib:Cap_Tantalum_1uF_16V")
  (at 120.65 80.01 270)
  (unit 1)
  (exclude_from_sim no)
  (in_bom yes)
  (on_board yes)
  (dnp no)
  (property "Reference" "C38" (at 121.158 80.518 90) (effects (font (size 1.27 1.27)) (justify left)))
  (property "Value" "1uF/16V" (at 121.412 84.582 90) (effects (font (size 1.27 1.27)) (justify left)))
  (property "Footprint" "charge_battery_footprint_lib:Tan_Cap_A" (at 130.81 76.2 0) (effects (font (size 1.27 1.27)) (justify bottom) (hide yes)))
  (property "Datasheet" "" (at 120.65 85.09 0) (effects (font (size 1.27 1.27)) (hide yes)))
  (property "Description" "TAJA105K016RNJ" (at 130.302 68.072 0) (effects (font (size 1.27 1.27)) (hide yes)))
  (property "Supply name" "Thegioiic" (at 130.302 71.628 0) (effects (font (size 1.27 1.27)) (hide yes)))
  (property "Supply part number" "Tụ Tantalum 1uF 16V 1206 TAJA105K016RNJ" (at 130.81 76.2 0) (effects (font (size 1.27 1.27)) (hide yes)))
  (property "Supply URL" "https://www.thegioiic.com/tu-tantalum-1uf-16v-1206-taja105k016rnj" (at 130.81 76.2 0) (effects (font (size 1.27 1.27)) (hide yes)))
  (pin "2")
  (pin "1"))
 (symbol
  (lib_id "power:+5V")
  (at 107.95 109.22 0)
  (unit 1)
  (exclude_from_sim no)
  (in_bom yes)
  (on_board yes)
  (dnp no)
  (property "Reference" "#PWR049" (at 107.95 113.03 0) (effects (font (size 1.27 1.27)) (hide yes)))
  (property "Value" "+5V" (at 105.664 104.648 0) (effects (font (size 1.27 1.27)) (justify left)))
  (property "Footprint" "" (at 107.95 109.22 0) (effects (font (size 1.27 1.27)) (hide yes)))
  (property "Datasheet" "" (at 107.95 109.22 0) (effects (font (size 1.27 1.27)) (hide yes)))
  (property "Description" "Power symbol creates a global label with name \"+5V\"" (at 107.95 109.22 0) (effects (font (size 1.27 1.27)) (hide yes)))
  (pin "1"))
 (symbol
  (lib_id "charge_battery_sym_lib:Cap_Tantalum_10uF_16V")
  (at 107.95 80.01 270)
  (unit 1)
  (exclude_from_sim no)
  (in_bom yes)
  (on_board yes)
  (dnp no)
  (property "Reference" "C37" (at 108.204 80.772 90) (effects (font (size 1.27 1.27)) (justify left)))
  (property "Value" "10uF/16V" (at 108.204 84.328 90) (effects (font (size 1.27 1.27)) (justify left)))
  (property "Footprint" "charge_battery_footprint_lib:Tan_Cap_A" (at 117.348 74.93 0) (effects (font (size 1.27 1.27)) (justify bottom) (hide yes)))
  (property "Datasheet" "" (at 107.95 85.09 0) (effects (font (size 1.27 1.27)) (hide yes)))
  (property "Description" "TAJA105K016RNJ" (at 117.856 76.962 0) (effects (font (size 1.27 1.27)) (hide yes)))
  (property "Supply name" "Thegioiic" (at 118.618 76.962 0) (effects (font (size 1.27 1.27)) (hide yes)))
  (property "Supply part number" "Tụ Tantalum 10uF 16V 2312 TAJC106K016RNJ" (at 118.11 75.184 0) (effects (font (size 1.27 1.27)) (hide yes)))
  (property "Supply URL" "https://www.thegioiic.com/tu-tantalum-10uf-16v-2312-tajc106k016rnj" (at 118.618 80.264 0) (effects (font (size 1.27 1.27)) (hide yes)))
  (pin "2")
  (pin "1"))
 (symbol
  (lib_id "power:GND2")
  (at 107.95 90.17 0)
  (unit 1)
  (exclude_from_sim no)
  (in_bom yes)
  (on_board yes)
  (dnp no)
  (fields_autoplaced yes)
  (property "Reference" "#PWR046" (at 107.95 96.52 0) (effects (font (size 1.27 1.27)) (hide yes)))
  (property "Value" "GND2" (at 107.95 95.25 0) (effects (font (size 1.27 1.27))))
  (property "Footprint" "" (at 107.95 90.17 0) (effects (font (size 1.27 1.27)) (hide yes)))
  (property "Datasheet" "" (at 107.95 90.17 0) (effects (font (size 1.27 1.27)) (hide yes)))
  (property "Description" "Power symbol creates a global label with name \"GND2\" , ground" (at 107.95 90.17 0) (effects (font (size 1.27 1.27)) (hide yes)))
  (pin "1"))
 (symbol
  (lib_id "charge_battery_sym_lib:Cap_Tantalum_1uF_16V")
  (at 167.64 80.01 270)
  (unit 1)
  (exclude_from_sim no)
  (in_bom yes)
  (on_board yes)
  (dnp no)
  (property "Reference" "C40" (at 168.148 80.518 90) (effects (font (size 1.27 1.27)) (justify left)))
  (property "Value" "1uF/16V" (at 168.402 84.582 90) (effects (font (size 1.27 1.27)) (justify left)))
  (property "Footprint" "charge_battery_footprint_lib:Tan_Cap_A" (at 177.8 76.2 0) (effects (font (size 1.27 1.27)) (justify bottom) (hide yes)))
  (property "Datasheet" "" (at 167.64 85.09 0) (effects (font (size 1.27 1.27)) (hide yes)))
  (property "Description" "TAJA105K016RNJ" (at 177.292 68.072 0) (effects (font (size 1.27 1.27)) (hide yes)))
  (property "Supply name" "Thegioiic" (at 177.292 71.628 0) (effects (font (size 1.27 1.27)) (hide yes)))
  (property "Supply part number" "Tụ Tantalum 1uF 16V 1206 TAJA105K016RNJ" (at 177.8 76.2 0) (effects (font (size 1.27 1.27)) (hide yes)))
  (property "Supply URL" "https://www.thegioiic.com/tu-tantalum-1uf-16v-1206-taja105k016rnj" (at 177.8 76.2 0) (effects (font (size 1.27 1.27)) (hide yes)))
  (pin "2")
  (pin "1"))
 (symbol
  (lib_id "charge_battery_sym_lib:Cap_Tantalum_10uF_16V")
  (at 154.94 114.3 270)
  (unit 1)
  (exclude_from_sim no)
  (in_bom yes)
  (on_board yes)
  (dnp no)
  (property "Reference" "C43" (at 155.194 115.062 90) (effects (font (size 1.27 1.27)) (justify left)))
  (property "Value" "10uF/16V" (at 155.194 118.618 90) (effects (font (size 1.27 1.27)) (justify left)))
  (property "Footprint" "charge_battery_footprint_lib:Tan_Cap_A" (at 164.338 109.22 0) (effects (font (size 1.27 1.27)) (justify bottom) (hide yes)))
  (property "Datasheet" "" (at 154.94 119.38 0) (effects (font (size 1.27 1.27)) (hide yes)))
  (property "Description" "TAJA105K016RNJ" (at 164.846 111.252 0) (effects (font (size 1.27 1.27)) (hide yes)))
  (property "Supply name" "Thegioiic" (at 165.608 111.252 0) (effects (font (size 1.27 1.27)) (hide yes)))
  (property "Supply part number" "Tụ Tantalum 10uF 16V 2312 TAJC106K016RNJ" (at 165.1 109.474 0) (effects (font (size 1.27 1.27)) (hide yes)))
  (property "Supply URL" "https://www.thegioiic.com/tu-tantalum-10uf-16v-2312-tajc106k016rnj" (at 165.608 114.554 0) (effects (font (size 1.27 1.27)) (hide yes)))
  (pin "2")
  (pin "1")))
